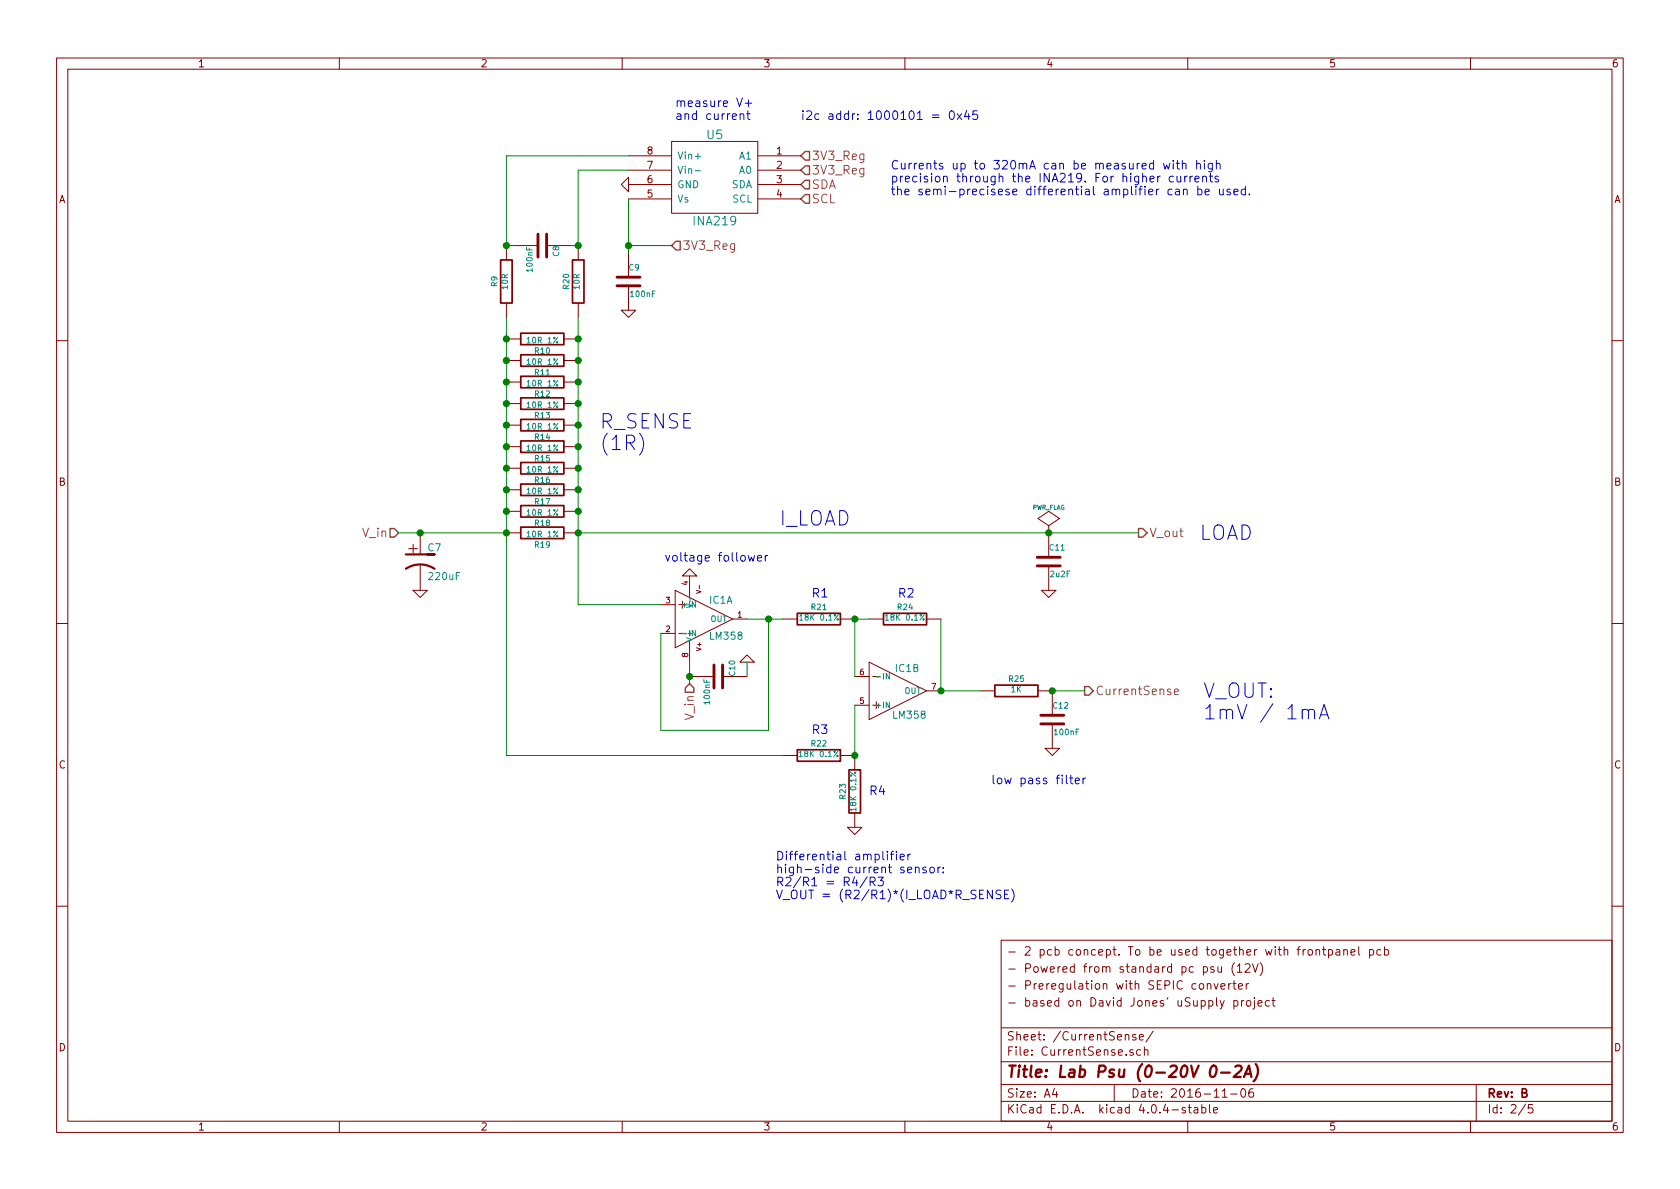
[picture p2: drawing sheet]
EESchema Schematic File Version 2
LIBS:power
LIBS:device
LIBS:transistors
LIBS:conn
LIBS:linear
LIBS:regul
LIBS:74xx
LIBS:cmos4000
LIBS:adc-dac
LIBS:memory
LIBS:xilinx
LIBS:special
LIBS:microcontrollers
LIBS:dsp
LIBS:microchip
LIBS:analog_switches
LIBS:motorola
LIBS:texas
LIBS:intel
LIBS:audio
LIBS:interface
LIBS:digital-audio
LIBS:philips
LIBS:display
LIBS:cypress
LIBS:siliconi
LIBS:opto
LIBS:atmel
LIBS:contrib
LIBS:valves
LIBS:frep
LIBS:labPsu-cache
EELAYER 25 0
EELAYER END
$Descr A4 11693 8268
encoding utf-8
Sheet 2 5
Title "Lab Psu (0-20V 0-2A)"
Date "2016-11-06"
Rev "B"
Comp ""
Comment1 "- based on David Jones' uSupply project"
Comment2 "- Preregulation with SEPIC converter "
Comment3 "- Powered from standard pc psu (12V)"
Comment4 "- 2 pcb concept. To be used together with frontpanel pcb"
$EndDescr
$Comp
L CP1 C7
U 1 1
P 2925 3900
F 0 "C7" H 2975 4000 50  0000 L CNN
F 1 "220uF" H 2975 3800 50  0000 L CNN
F 2 "" H 2925 3900 60  0001 C CNN
F 3 "" H 2925 3900 60  0000 C CNN
	1    2925 3900
	1    0    0    -1  
$EndComp
$Comp
L GND #PWR025
U 1 1
P 2925 4100
F 0 "#PWR025" H 2925 4100 30  0001 C CNN
F 1 "GND" H 2925 4030 30  0001 C CNN
F 2 "" H 2925 4100 60  0000 C CNN
F 3 "" H 2925 4100 60  0000 C CNN
	1    2925 4100
	1    0    0    -1  
$EndComp
$Comp
L R R18
U 1 1
P 3775 3550
F 0 "R18" V 3855 3550 40  0000 C CNN
F 1 "10R 1%" V 3782 3551 40  0000 C CNN
F 2 "" V 3705 3550 30  0001 C CNN
F 3 "" H 3775 3550 30  0000 C CNN
	1    3775 3550
	0    1    1    0   
$EndComp
$Comp
L R R17
U 1 1
P 3775 3400
F 0 "R17" V 3855 3400 40  0000 C CNN
F 1 "10R 1%" V 3782 3401 40  0000 C CNN
F 2 "" V 3705 3400 30  0001 C CNN
F 3 "" H 3775 3400 30  0000 C CNN
	1    3775 3400
	0    1    1    0   
$EndComp
$Comp
L R R16
U 1 1
P 3775 3250
F 0 "R16" V 3855 3250 40  0000 C CNN
F 1 "10R 1%" V 3782 3251 40  0000 C CNN
F 2 "" V 3705 3250 30  0001 C CNN
F 3 "" H 3775 3250 30  0000 C CNN
	1    3775 3250
	0    1    1    0   
$EndComp
$Comp
L R R15
U 1 1
P 3775 3100
F 0 "R15" V 3855 3100 40  0000 C CNN
F 1 "10R 1%" V 3782 3101 40  0000 C CNN
F 2 "" V 3705 3100 30  0001 C CNN
F 3 "" H 3775 3100 30  0000 C CNN
	1    3775 3100
	0    1    1    0   
$EndComp
$Comp
L R R19
U 1 1
P 3775 3700
F 0 "R19" V 3855 3700 40  0000 C CNN
F 1 "10R 1%" V 3782 3701 40  0000 C CNN
F 2 "" V 3705 3700 30  0001 C CNN
F 3 "" H 3775 3700 30  0000 C CNN
	1    3775 3700
	0    1    1    0   
$EndComp
$Comp
L R R13
U 1 1
P 3775 2800
F 0 "R13" V 3855 2800 40  0000 C CNN
F 1 "10R 1%" V 3782 2801 40  0000 C CNN
F 2 "" V 3705 2800 30  0001 C CNN
F 3 "" H 3775 2800 30  0000 C CNN
	1    3775 2800
	0    1    1    0   
$EndComp
$Comp
L R R12
U 1 1
P 3775 2650
F 0 "R12" V 3855 2650 40  0000 C CNN
F 1 "10R 1%" V 3782 2651 40  0000 C CNN
F 2 "" V 3705 2650 30  0001 C CNN
F 3 "" H 3775 2650 30  0000 C CNN
	1    3775 2650
	0    1    1    0   
$EndComp
$Comp
L R R11
U 1 1
P 3775 2500
F 0 "R11" V 3855 2500 40  0000 C CNN
F 1 "10R 1%" V 3782 2501 40  0000 C CNN
F 2 "" V 3705 2500 30  0001 C CNN
F 3 "" H 3775 2500 30  0000 C CNN
	1    3775 2500
	0    1    1    0   
$EndComp
$Comp
L R R10
U 1 1
P 3775 2350
F 0 "R10" V 3855 2350 40  0000 C CNN
F 1 "10R 1%" V 3782 2351 40  0000 C CNN
F 2 "" V 3705 2350 30  0001 C CNN
F 3 "" H 3775 2350 30  0000 C CNN
	1    3775 2350
	0    1    1    0   
$EndComp
$Comp
L R R14
U 1 1
P 3775 2950
F 0 "R14" V 3855 2950 40  0000 C CNN
F 1 "10R 1%" V 3782 2951 40  0000 C CNN
F 2 "" V 3705 2950 30  0001 C CNN
F 3 "" H 3775 2950 30  0000 C CNN
	1    3775 2950
	0    1    1    0   
$EndComp
$Comp
L R R9
U 1 1
P 3525 1950
F 0 "R9" V 3605 1950 40  0000 C CNN
F 1 "10R" V 3532 1951 40  0000 C CNN
F 2 "" V 3455 1950 30  0001 C CNN
F 3 "" H 3525 1950 30  0000 C CNN
	1    3525 1950
	-1   0    0    1   
$EndComp
$Comp
L R R20
U 1 1
P 4025 1950
F 0 "R20" V 4105 1950 40  0000 C CNN
F 1 "10R" V 4032 1951 40  0000 C CNN
F 2 "" V 3955 1950 30  0001 C CNN
F 3 "" H 4025 1950 30  0000 C CNN
	1    4025 1950
	-1   0    0    1   
$EndComp
$Comp
L C C8
U 1 1
P 3775 1700
F 0 "C8" H 3775 1800 40  0000 L CNN
F 1 "100nF" H 3781 1615 40  0000 L CNN
F 2 "" H 3813 1550 30  0001 C CNN
F 3 "" H 3775 1700 60  0000 C CNN
	1    3775 1700
	0    1    1    0   
$EndComp
$Comp
L GND #PWR026
U 1 1
P 4375 1275
F 0 "#PWR026" H 4375 1275 30  0001 C CNN
F 1 "GND" H 4375 1205 30  0001 C CNN
F 2 "" H 4375 1275 60  0000 C CNN
F 3 "" H 4375 1275 60  0000 C CNN
	1    4375 1275
	0    1    1    0   
$EndComp
$Comp
L C C9
U 1 1
P 4375 1950
F 0 "C9" H 4375 2050 40  0000 L CNN
F 1 "100nF" H 4381 1865 40  0000 L CNN
F 2 "" H 4413 1800 30  0001 C CNN
F 3 "" H 4375 1950 60  0000 C CNN
	1    4375 1950
	1    0    0    -1  
$EndComp
$Comp
L GND #PWR027
U 1 1
P 4375 2150
F 0 "#PWR027" H 4375 2150 30  0001 C CNN
F 1 "GND" H 4375 2080 30  0001 C CNN
F 2 "" H 4375 2150 60  0000 C CNN
F 3 "" H 4375 2150 60  0000 C CNN
	1    4375 2150
	1    0    0    -1  
$EndComp
Text Notes 4700 825  0    60   ~ 0
measure V+ \nand current
$Comp
L OPAMP-DUALU IC?
U 1 1
P 4800 4300
AR Path="/57DE3C13" Ref="IC?"  Part="1" 
AR Path="/57DE3071/57DE3C13" Ref="IC1"  Part="1" 
F 0 "IC1" H 5100 4200 50  0000 R TNN
F 1 "LM358" H 5175 4450 50  0000 R TNN
F 2 "" H 4800 4450 50  0001 C CNN
F 3 "" H 4800 4300 60  0000 C CNN
	1    4800 4300
	1    0    0    1   
$EndComp
$Comp
L OPAMP-DUALU IC?
U 2 1
P 6250 4800
AR Path="/57DE3C1A" Ref="IC?"  Part="2" 
AR Path="/57DE3071/57DE3C1A" Ref="IC1"  Part="2" 
F 0 "IC1" H 6400 4675 50  0000 R TNN
F 1 "LM358" H 6450 5000 50  0000 R TNN
F 2 "" H 6250 4950 50  0001 C CNN
F 3 "" H 6250 4800 60  0000 C CNN
	2    6250 4800
	1    0    0    1   
$EndComp
$Comp
L GND #PWR028
U 1 1
P 4800 4000
F 0 "#PWR028" H 4800 4000 30  0001 C CNN
F 1 "GND" H 4800 3930 30  0001 C CNN
F 2 "" H 4800 4000 60  0000 C CNN
F 3 "" H 4800 4000 60  0000 C CNN
	1    4800 4000
	-1   0    0    1   
$EndComp
$Comp
L R R22
U 1 1
P 5700 5250
F 0 "R22" V 5780 5250 40  0000 C CNN
F 1 "18K 0.1%" V 5707 5251 40  0000 C CNN
F 2 "" V 5630 5250 30  0001 C CNN
F 3 "" H 5700 5250 30  0000 C CNN
	1    5700 5250
	0    -1   -1   0   
$EndComp
$Comp
L R R23
U 1 1
P 5950 5500
F 0 "R23" V 6030 5500 40  0000 C CNN
F 1 "18K 0.1%" V 5957 5501 40  0000 C CNN
F 2 "" V 5880 5500 30  0001 C CNN
F 3 "" H 5950 5500 30  0000 C CNN
	1    5950 5500
	-1   0    0    1   
$EndComp
$Comp
L R R24
U 1 1
P 6300 4300
F 0 "R24" V 6380 4300 40  0000 C CNN
F 1 "18K 0.1%" V 6307 4301 40  0000 C CNN
F 2 "" V 6230 4300 30  0001 C CNN
F 3 "" H 6300 4300 30  0000 C CNN
	1    6300 4300
	0    -1   -1   0   
$EndComp
$Comp
L R R21
U 1 1
P 5700 4300
F 0 "R21" V 5780 4300 40  0000 C CNN
F 1 "18K 0.1%" V 5707 4301 40  0000 C CNN
F 2 "" V 5630 4300 30  0001 C CNN
F 3 "" H 5700 4300 30  0000 C CNN
	1    5700 4300
	0    1    -1   0   
$EndComp
$Comp
L GND #PWR029
U 1 1
P 5950 5750
F 0 "#PWR029" H 5950 5750 30  0001 C CNN
F 1 "GND" H 5950 5680 30  0001 C CNN
F 2 "" H 5950 5750 60  0000 C CNN
F 3 "" H 5950 5750 60  0000 C CNN
	1    5950 5750
	1    0    0    -1  
$EndComp
$Comp
L C C10
U 1 1
P 5000 4700
F 0 "C10" H 5000 4800 40  0000 L CNN
F 1 "100nF" H 4800 4625 40  0000 L CNN
F 2 "" H 5038 4550 30  0001 C CNN
F 3 "" H 5000 4700 60  0000 C CNN
	1    5000 4700
	0    1    -1   0   
$EndComp
$Comp
L GND #PWR030
U 1 1
P 5200 4600
F 0 "#PWR030" H 5200 4600 30  0001 C CNN
F 1 "GND" H 5200 4530 30  0001 C CNN
F 2 "" H 5200 4600 60  0000 C CNN
F 3 "" H 5200 4600 60  0000 C CNN
	1    5200 4600
	-1   0    0    1   
$EndComp
$Comp
L C C11
U 1 1
P 7300 3900
F 0 "C11" H 7300 4000 40  0000 L CNN
F 1 "2u2F" H 7306 3815 40  0000 L CNN
F 2 "" H 7338 3750 30  0001 C CNN
F 3 "" H 7300 3900 60  0000 C CNN
	1    7300 3900
	1    0    0    -1  
$EndComp
$Comp
L GND #PWR031
U 1 1
P 7300 4100
F 0 "#PWR031" H 7300 4100 30  0001 C CNN
F 1 "GND" H 7300 4030 30  0001 C CNN
F 2 "" H 7300 4100 60  0000 C CNN
F 3 "" H 7300 4100 60  0000 C CNN
	1    7300 4100
	-1   0    0    -1  
$EndComp
Text HLabel 2775 3700 0    60   Input ~ 0
V_in
Text HLabel 7925 3700 2    60   Output ~ 0
V_out
Text HLabel 7550 4800 2    60   Output ~ 0
CurrentSense
Text HLabel 4800 4750 3    60   Input ~ 0
V_in
Text HLabel 4675 1700 2    60   Input ~ 0
3V3_Reg
Text HLabel 5575 1075 2    60   Input ~ 0
3V3_Reg
Text HLabel 5575 1175 2    60   Input ~ 0
3V3_Reg
Text HLabel 5575 1275 2    60   Input ~ 0
SDA
Text HLabel 5575 1375 2    60   Input ~ 0
SCL
Text Notes 4625 3900 0    60   ~ 0
voltage follower
Text Notes 8375 5000 0    100  ~ 0
V_OUT:\n1mV / 1mA
$Comp
L C C12
U 1 1
P 7325 5000
F 0 "C12" H 7325 5100 40  0000 L CNN
F 1 "100nF" H 7331 4915 40  0000 L CNN
F 2 "" H 7363 4850 30  0001 C CNN
F 3 "" H 7325 5000 60  0000 C CNN
	1    7325 5000
	1    0    0    -1  
$EndComp
$Comp
L R R25
U 1 1
P 7075 4800
F 0 "R25" V 7155 4800 40  0000 C CNN
F 1 "1K" V 7082 4801 40  0000 C CNN
F 2 "" V 7005 4800 30  0001 C CNN
F 3 "" H 7075 4800 30  0000 C CNN
	1    7075 4800
	0    -1   -1   0   
$EndComp
$Comp
L GND #PWR032
U 1 1
P 7325 5200
F 0 "#PWR032" H 7325 5200 30  0001 C CNN
F 1 "GND" H 7325 5130 30  0001 C CNN
F 2 "" H 7325 5200 60  0000 C CNN
F 3 "" H 7325 5200 60  0000 C CNN
	1    7325 5200
	1    0    0    -1  
$EndComp
Text Notes 6200 1350 0    60   ~ 0
Currents up to 320mA can be measured with high\nprecision through the INA219. For higher currents\nthe semi-precisese differential amplifier can be used.
Text Notes 6900 5450 0    60   ~ 0
low pass filter
$Comp
L PWR_FLAG #FLG033
U 1 1
P 7300 3700
F 0 "#FLG033" H 7300 3795 30  0001 C CNN
F 1 "PWR_FLAG" H 7300 3880 30  0000 C CNN
F 2 "" H 7300 3700 60  0000 C CNN
F 3 "" H 7300 3700 60  0000 C CNN
	1    7300 3700
	1    0    0    -1  
$EndComp
$Comp
L INA219 U5
U 1 1
P 4975 1225
F 0 "U5" H 4975 1525 60  0000 C CNN
F 1 "INA219" H 4975 925 60  0000 C CNN
F 2 "" H 4975 1025 60  0001 C CNN
F 3 "" H 4975 1025 60  0000 C CNN
	1    4975 1225
	-1   0    0    -1  
$EndComp
Wire Wire Line
	4375 1375 4375 1750
Wire Wire Line
	4025 1175 4025 1700
Wire Wire Line
	4025 1700 3975 1700
Wire Wire Line
	3525 1700 3575 1700
Wire Wire Line
	3525 1075 3525 1700
Connection ~ 3525 1700
Connection ~ 4025 1700
Wire Wire Line
	3525 2200 3525 5250
Connection ~ 3525 2350
Connection ~ 3525 2500
Connection ~ 3525 2650
Connection ~ 3525 2800
Connection ~ 3525 2950
Connection ~ 3525 3100
Connection ~ 3525 3250
Connection ~ 3525 3400
Connection ~ 3525 3550
Wire Wire Line
	4025 2200 4025 4200
Connection ~ 4025 2350
Connection ~ 4025 2500
Connection ~ 4025 2650
Connection ~ 4025 2800
Connection ~ 4025 2950
Connection ~ 4025 3100
Connection ~ 4025 3250
Connection ~ 4025 3400
Connection ~ 4025 3550
Wire Wire Line
	4375 1700 4675 1700
Connection ~ 4375 1700
Wire Wire Line
	4600 5075 4600 4400
Wire Wire Line
	2775 3700 3525 3700
Connection ~ 2925 3700
Wire Wire Line
	4025 4200 4600 4200
Connection ~ 4025 3700
Connection ~ 3525 3700
Wire Wire Line
	5950 4300 6050 4300
Wire Wire Line
	5200 4300 5450 4300
Wire Wire Line
	4800 4750 4800 4600
Connection ~ 4800 4700
Wire Wire Line
	5200 4700 5200 4600
Wire Wire Line
	5350 5075 5350 4300
Connection ~ 5350 4300
Connection ~ 7300 3700
Wire Wire Line
	6550 4800 6825 4800
Connection ~ 6550 4800
Wire Wire Line
	7550 4800 7325 4800
Connection ~ 7325 4800
Wire Wire Line
	3525 5250 5450 5250
Connection ~ 5950 5250
Connection ~ 5950 4300
Wire Wire Line
	4025 1175 4375 1175
Wire Wire Line
	3525 1075 4375 1075
Wire Wire Line
	4600 5075 5350 5075
Wire Wire Line
	5950 4900 5950 5250
Wire Wire Line
	5950 4700 5950 4300
Wire Wire Line
	6550 4300 6550 4800
Text Notes 8350 3750 0    100  ~ 0
LOAD
Text Notes 4175 3125 0    100  ~ 0
R_SENSE\n(1R)
Text Notes 5650 4150 0    60   ~ 0
R1
Text Notes 6250 4150 0    60   ~ 0
R2
Text Notes 5650 5100 0    60   ~ 0
R3
Text Notes 6050 5525 0    60   ~ 0
R4
Text Notes 5400 6250 0    60   ~ 0
Differential amplifier \nhigh-side current sensor:\nR2/R1 = R4/R3\nV_OUT = (R2/R1)*(I_LOAD*R_SENSE)
Text Notes 5425 3650 0    100  ~ 0
I_LOAD
Wire Wire Line
	4025 3700 7925 3700
$EndSCHEMATC
